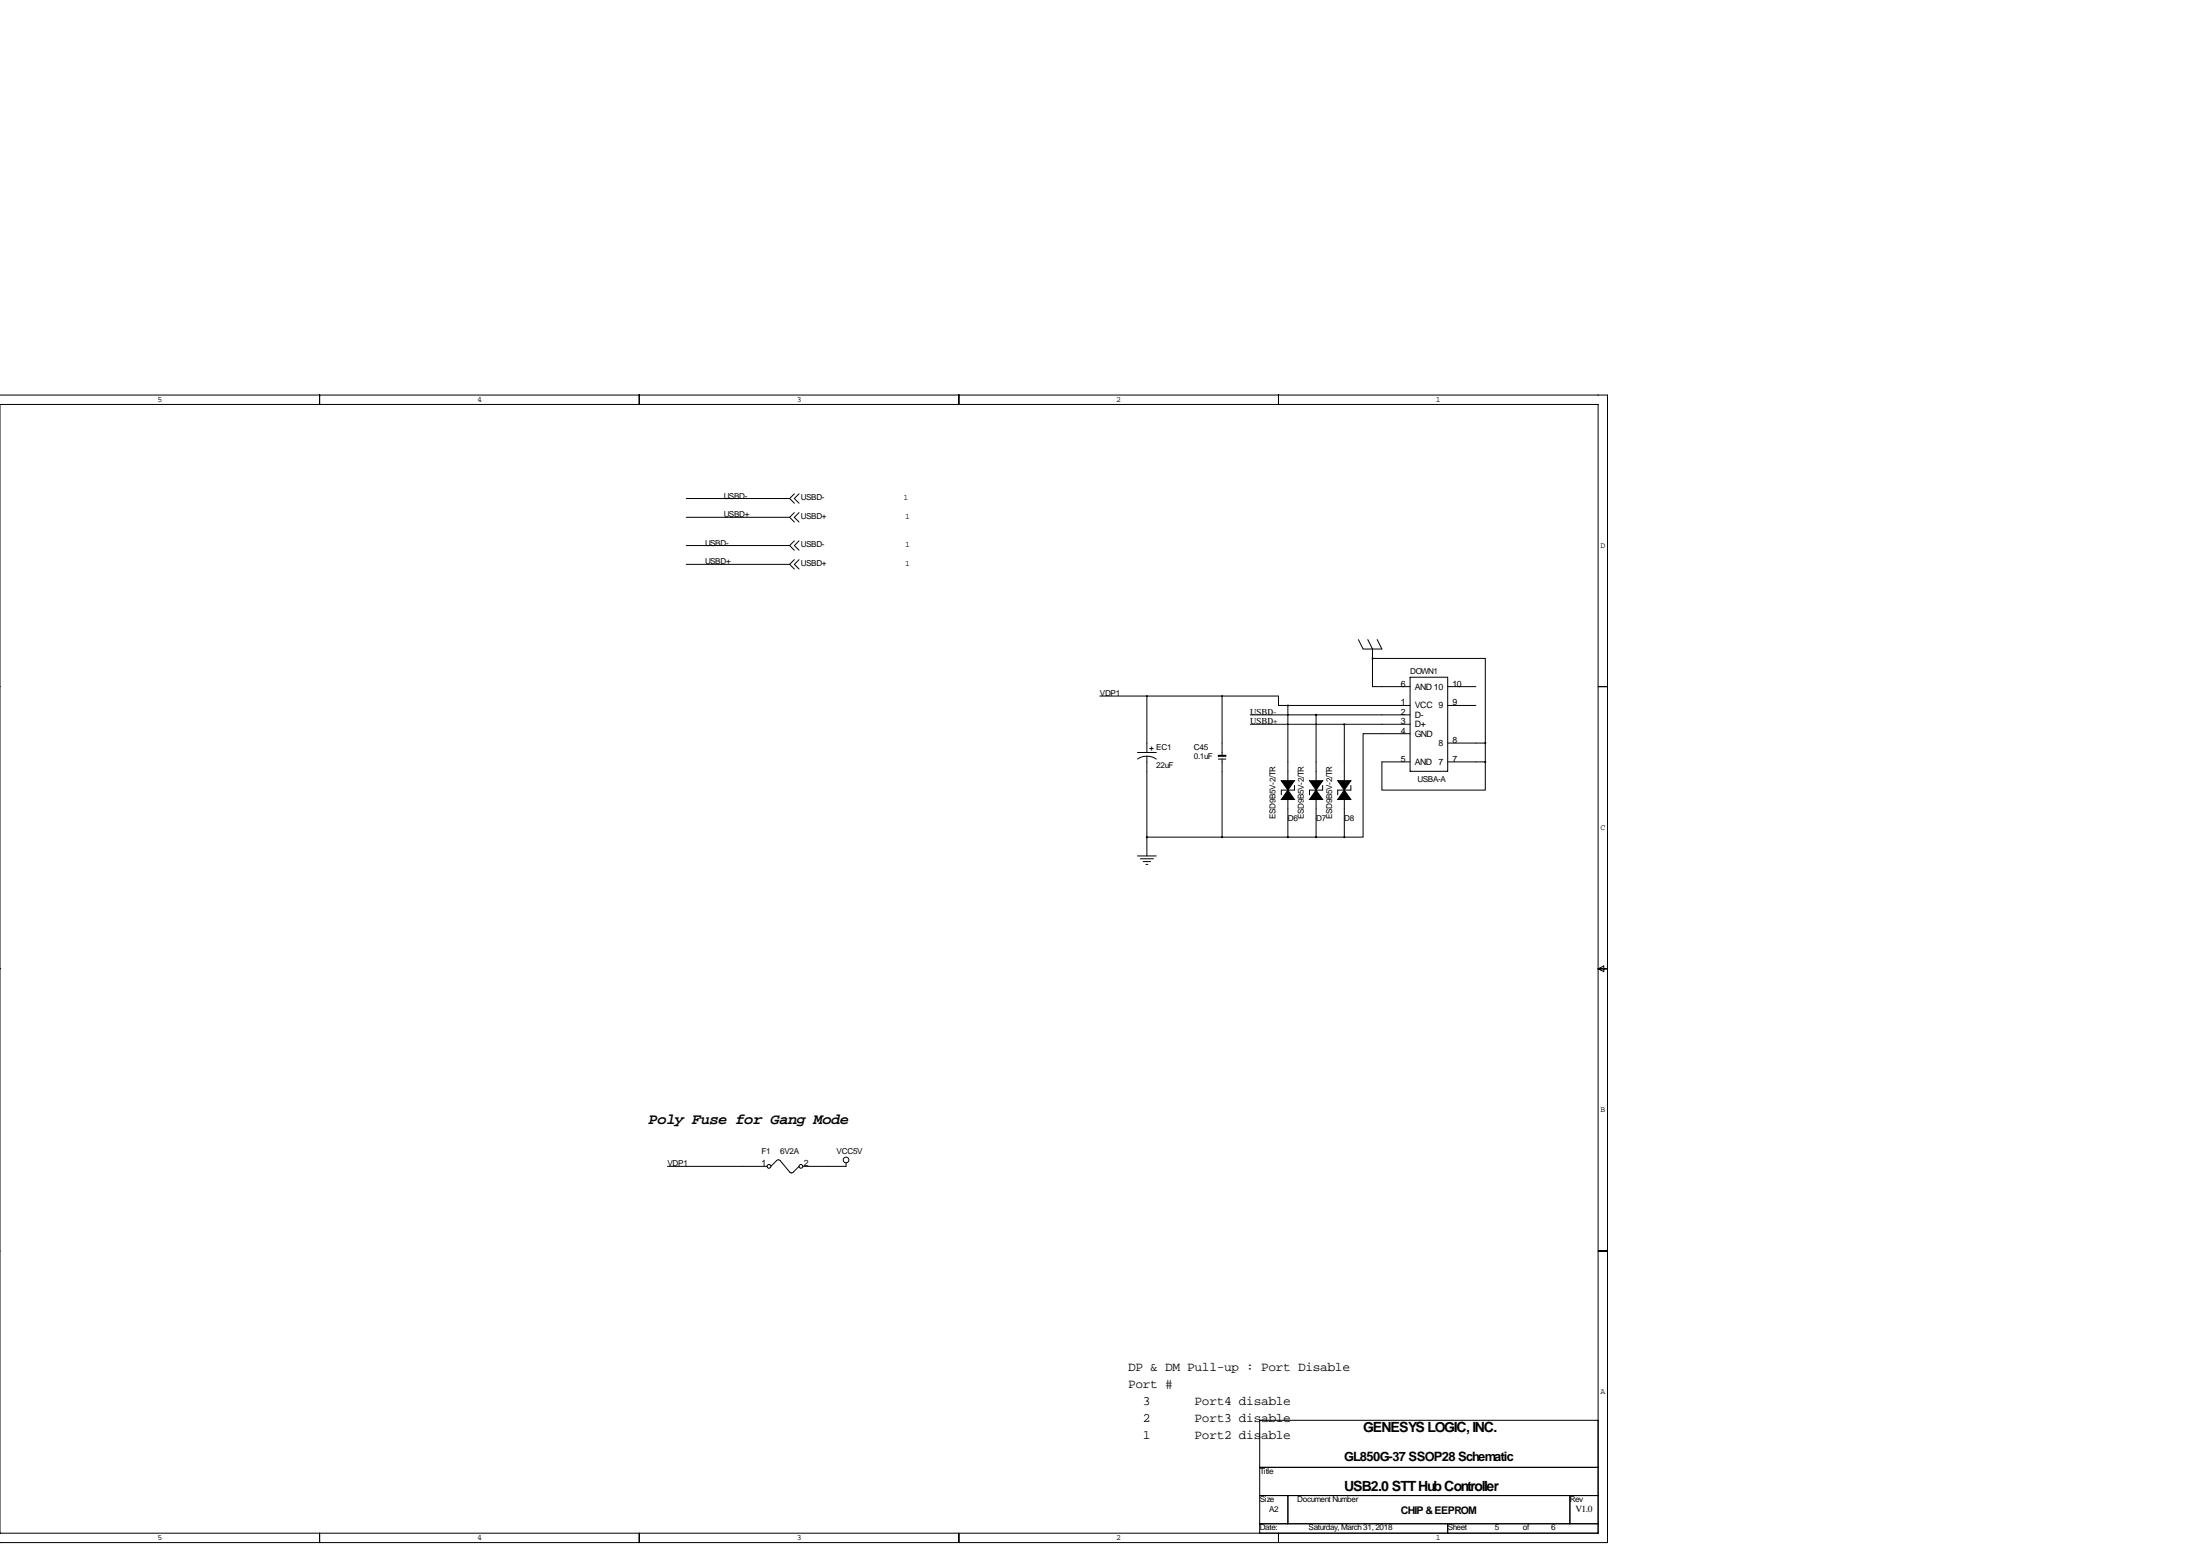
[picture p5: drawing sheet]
<svg xmlns="http://www.w3.org/2000/svg" width="594mm" height="419mm" viewBox="0 0 594 419" stroke-linecap="round" stroke-linejoin="round" font-family="sans-serif">
<g fill="none" stroke="#000" stroke-width=".27">
<path d="M0 106.7h434.3v309.9h-434.4M0 109.2h431.8v304.8h-431.8zM86.4 106.7v2.5M172.7 106.7v2.5M259.1 106.7v2.5M345.4 106.7v2.5M185.4 134.6h28M185.4 139.7h28M213.4 134.6l1.2 1.3M213.4 139.7l1.2 1.3M214.6 133.3l-1.2 1.3M214.6 138.4l-1.2 1.3"/>
<path d="M215.9 133.3l-1.3 1.3 1.3 1.3M215.9 138.4l-1.3 1.3 1.3 1.3M185.4 152.4h28M185.4 147.3h28M213.4 147.3l1.2 1.3M213.4 152.4l1.2 1.3M214.6 146.1l-1.2 1.2M214.6 151.1l-1.2 1.3M215.9 146.1l-1.3 1.2 1.3 1.3M215.9 151.1l-1.3 1.3 1.3 1.3M367 172.7l1.3 2.6h5.1l-1.3-2.6M369.6 172.7l1.2 2.6v2.5"/>
<path d="M370.8 177.8v7.6h10.2M370.8 177.8h30.5v22.9M-.1 185.4h.1M297.2 188h33M309.9 188v15.2M330.2 188h15.2v2.5h2.6M330.2 188v16M337.8 193h43.2M337.8 195.6h43.2M348 190.5v20.3M348 190.5h33M355.6 193v17.8"/>
<path d="M363.2 195.6v15.2M381 198.1h-12.7v28h-5.1M381 182.9h10.2v25.4h-10.2zM391.2 185.4h7.6M391.2 190.5h7.6M431.8 185.4h2.5M307.3 203.2h5.1M307.4 205l1.4-.7 1.1-.1v26.9M309.9 204.2l1.1 .1 1.4 .7M329.2 205h2M330.2 205v21.1M348 215.9v10.2"/>
<path d="M349.8 212.1v1.3h-3.6v1.2M355.6 215.9v10.2M357.4 212.1v1.3h-3.6v1.2M363.2 215.9v10.2M365 212.1v1.3h-3.6v1.2M381 205.7h-7.6v7.7h27.9v-7.7M391.2 205.7h10.1M391.2 200.7h10.1M401.3 200.7v5M307.3 231.1h5.1M308.1 231.9h3.6M308.9 232.7h2"/>
<path d="M309.6 233.4h.5M309.9 226.1h53.3M-.1 261.6h.1M431.8 261.6h2.5M431.8 261.6l1.5-.7v1.5zM180.3 315h27M210.3 313.2l-.4 .1-1.6 1.7M210.3 313.2l.5 .2 2.6 3.1M215.9 315l-1.6 1.6-.6 .1-.4-.2M228.6 313.9v1.1h-11.7M-.1 337.8h.1M431.8 337.8h2.5"/>
<path d="M340.4 396.2h91.4M431.8 383.5h-91.4v30.5M86.4 414v2.6M172.7 414v2.6M259.1 414v2.6M340.4 403.9h91.4M340.4 411.5h91.4M345.4 414v2.6M348 403.9v7.6M391.2 411.5v2.5M424.2 403.9v7.6"/>
<circle cx="207.8" cy="315" r=".51"/>
<circle cx="216.4" cy="315" r=".51"/>
<circle cx="228.6" cy="313.2" r=".76"/>
</g>
<path d="M329.2 204h2v.2h-2zM346.2 210.8h3.6l-1.8 2.6zM348 213.4l1.8 2.5h-3.6zM353.8 210.8h3.6l-1.8 2.6zM355.6 213.4l1.8 2.5h-3.6zM361.4 210.8h3.6l-1.8 2.6zM363.2 213.4l1.8 2.5h-3.6z" fill="#000" stroke="#000" stroke-width=".27"/>
<path d="M370.8 177.8a.05 .05 0 0 0 .1 0 .05 .05 0 0 0-.1 0z" fill="#000" stroke="#000" stroke-width=".51"/>
<text font-size="4.1" x="175.3" y="303.5">Poly Fuse for Gang Mode</text>
<g font-size="3.8">
<text x="368.3" y="386.6">GENESYS LOGIC, INC.</text>
<text x="363.2" y="402.6">USB2.0 STT Hub Controller</text>
</g>
<g font-size="3.5">
<text x="304.8" y="370.3">DP &amp; DM Pull-up : Port Disable</text>
<text x="304.8" y="374.9">Port #</text>
<text x="308.8" y="379.5">3</text>
<text x="322.8" y="379.5">Port4 disable</text>
<text x="308.8" y="384">2</text>
<text x="308.8" y="388.6">1</text>
<text x="322.8" y="384">Port3 disable</text>
<text x="322.8" y="388.6">Port2 disable</text>
<text x="363.2" y="394.5">GL850G-37 SSOP28 Schematic</text>
</g>
<text font-size="2.8" x="378.5" y="408.9">CHIP &amp; EEPROM</text>
<g font-size="2.5">
<text x="310.4" y="202.7">+</text>
<text x="425.7" y="408.4">V1.0</text>
</g>
<g font-size="2.4">
<text x="378.5" y="185.4">6</text>
<text x="392.4" y="185.4">10</text>
<text x="378.5" y="190.5">1</text>
<text x="382.3" y="186.2">AND 10</text>
<text x="382.3" y="191.3">VCC 9</text>
<text x="392.4" y="190.5">9</text>
<text x="378.5" y="193">2</text>
<text x="378.5" y="195.6">3</text>
<text x="382.3" y="193.8">D-</text>
<text x="382.3" y="196.4">D+</text>
<text x="378.5" y="198.1">4</text>
<text x="382.3" y="198.9">GND</text>
<text x="388.7" y="201.5">8</text>
<text x="392.4" y="200.7">8</text>
<text x="378.5" y="205.7">5</text>
<text x="382.3" y="206.5">AND</text>
<text x="388.7" y="206.5">7</text>
<text x="392.4" y="205.7">7</text>
<text x="205.8" y="315">1</text>
<text x="217.2" y="315">2</text>
</g>
<g font-size="2.3">
<text x="337.8" y="195.6">USBD+</text>
<text x="337.8" y="193">USBD-</text>
</g>
<g font-size="2.2">
<text x="42.5" y="108.6">5</text>
<text x="128.9" y="108.6">4</text>
<text x="215.3" y="108.6">3</text>
<text x="301.6" y="108.6">2</text>
<text x="388" y="108.6">1</text>
<text x="195.6" y="134.6">USBD-</text>
<text x="216.4" y="135.1">USBD-</text>
<text x="244.1" y="135.1">1</text>
<text x="195.6" y="139.7">USBD+</text>
<text x="216.4" y="140.2">USBD+</text>
<text x="244.6" y="140.2">1</text>
<text x="190.5" y="147.3">USBD-</text>
<text x="216.4" y="147.8">USBD-</text>
<text x="244.6" y="147.8">1</text>
<text x="432.4" y="147.9">D</text>
<text x="190.5" y="152.4">USBD+</text>
<text x="216.4" y="152.9">USBD+</text>
<text x="244.6" y="152.9">1</text>
<text x="381" y="182.1">DOWN1</text>
<text x="297.2" y="188">VDP1</text>
<text x="312.4" y="202.4">EC1</text>
<text x="322.6" y="202.4">C45</text>
<text x="312.4" y="207.5">22uF</text>
<text x="322.6" y="205">0.1uF</text>
<text x="383" y="211.1">USBA-A</text>
<text x="344.7" y="221.2" transform="rotate(-90 344.7 221.2)">ESD9B5V-2/TR</text>
<text x="348" y="221.7">D6</text>
<text x="352.3" y="221.2" transform="rotate(-90 352.3 221.2)">ESD9B5V-2/TR</text>
<text x="355.6" y="221.7">D7</text>
<text x="359.9" y="221.2" transform="rotate(-90 359.9 221.2)">ESD9B5V-2/TR</text>
<text x="363.2" y="221.7">D8</text>
<text x="432.4" y="224.1">C</text>
<text x="432.4" y="300.3">B</text>
<text x="205.7" y="311.7">F1</text>
<text x="210.8" y="311.7">6V2A</text>
<text x="226.1" y="311.7">VCC5V</text>
<text x="180.3" y="315">VDP1</text>
<text x="432.4" y="376.5">A</text>
<text x="340.4" y="398">Title</text>
<text x="340.4" y="405.6">Size</text>
<text x="350.5" y="405.6">Document Number</text>
<text x="424.2" y="405.6">Rev</text>
<text x="340.4" y="413.3">Date:</text>
<text x="342.9" y="408.2">A2</text>
<text x="353.6" y="413.3">Saturday, March 31, 2018</text>
<text x="391.2" y="413.3">Sheet</text>
<text x="403.9" y="413.3">5</text>
<text x="411.5" y="413.3">of</text>
<text x="419.1" y="413.3">6</text>
<text x="42.5" y="415.9">5</text>
<text x="128.9" y="415.9">4</text>
<text x="215.3" y="415.9">3</text>
<text x="301.6" y="415.9">2</text>
<text x="388" y="415.9">1</text>
</g>
</svg>
